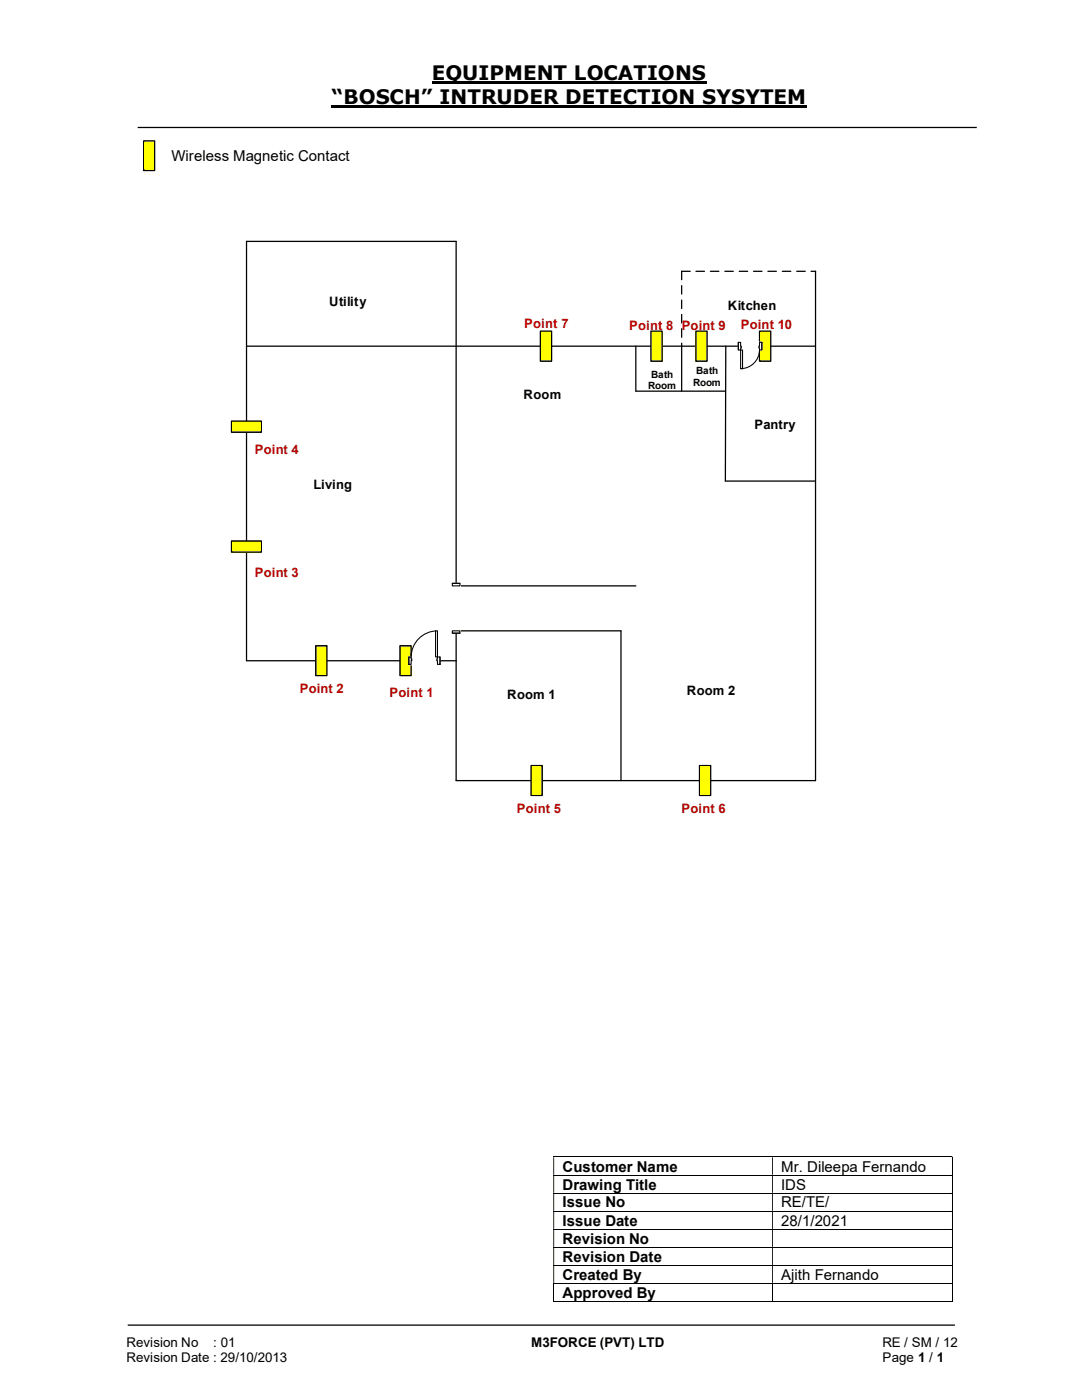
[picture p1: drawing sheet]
<svg xmlns="http://www.w3.org/2000/svg" width="216mm" height="279mm" viewBox="0 0 216 279" stroke-linecap="round" stroke-linejoin="round" font-family="sans-serif">
<path d="M86.1 16.5h54.9M66.2 21.3h94.8" fill="none" stroke="#000" stroke-width=".42"/>
<path d="M27.5 25.4h167.4M162.7 54.1v101.7h-71.7v-107.6h-41.8v83.7h41.8M126.9 69.1v9h17.9M136 69.1v9M144.8 69.1l-.1 26.9h18M91 116.9h35.9M91 125.9h32.9v29.9M25.5 264.5h165" fill="none" stroke="#000" stroke-width=".25"/>
<g fill="none" stroke="#000" stroke-width=".2">
<path d="M110.4 230.9h79.5M110.4 234.5h79.5M110.4 238.1h79.5M190 231v3.4M190 234.6v3.4M190 238.2v3.4M110.4 241.7h79.5M110.4 245.3h79.5M110.4 248.9h79.5M110.4 252.5h79.5M110.4 256.1h79.5M110.4 259.8h43.7"/>
<path d="M110.5 256.2v3.6M154.1 256.2v3.6M154.2 259.8h35.7M190 241.8v3.4M190 245.4v3.4M190 249v3.5M190 252.6v3.4M190 256.2v3.6"/>
</g>
<g fill="#000">
<path d="M189.9 230.8h.2v.2h-.2zM110.4 231h.2v3.4h-.2zM154.1 231h.1v3.4h-.1z" fill-rule="evenodd"/>
<path d="M189.9 234.4h.2v.2h-.2zM110.4 234.6h.2v3.4h-.2zM154.1 234.6h.1v3.4h-.1z" fill-rule="evenodd"/>
<path d="M189.9 238h.2v.2h-.2zM110.4 238.2h.2v3.4h-.2zM154.1 238.2h.1v3.4h-.1z" fill-rule="evenodd"/>
<path d="M189.9 241.6h.2v.2h-.2zM110.4 241.8h.2v3.4h-.2zM154.1 241.8h.1v3.4h-.1z" fill-rule="evenodd"/>
<path d="M189.9 245.2h.2v.2h-.2zM110.4 245.4h.2v3.4h-.2zM154.1 245.4h.1v3.4h-.1z" fill-rule="evenodd"/>
<path d="M189.9 248.8h.2v.2h-.2zM110.4 249h.2v3.5h-.2zM154.1 249h.1v3.5h-.1z" fill-rule="evenodd"/>
<path d="M189.9 252.5h.2v.1h-.2zM110.4 252.6h.2v3.4h-.2zM154.1 252.6h.1v3.4h-.1z" fill-rule="evenodd"/>
</g>
<g fill="#000">
<path d="M189.9 256h.2v.2h-.2zM189.9 259.7h.2v.1h-.2z"/>
<path d="M135.9 54.1l1.8-.1 .1 .1-.1 .2h-1.7zM138.8 54.1l1.8-.1 .1 .1-.1 .2h-1.7zM141.7 54.1l1.7-.1 .2 .1-.2 .2h-1.6zM144.6 54.1l1.7-.1 .1 .1-.1 .2h-1.6zM147.4 54.1l1.8-.1 .1 .1-.1 .2h-1.7zM150.3 54.1l1.8-.1v.1v.2h-1.7zM153.2 54.1l1.7-.1 .1 .1-.1 .2h-1.7zM156 54.1l1.8-.1 .1 .1-.1 .2h-1.7zM158.9 54.1l1.8-.1 .1 .1-.1 .2h-1.7zM161.8 54.1l.9-.1 .2 .1-.2 .2h-.9z"/>
<path d="M135.9 54.1h.2v1.7l-.1 .1-.1-.1zM135.9 56.9l.2 .1v1.7l-.1 .1-.1-.1zM135.9 59.8l.2 .1v1.7l-.1 .1-.1-.1zM135.9 62.7h.2v1.7l-.1 .2-.1-.2zM135.9 65.5l.2 .1v1.7l-.1 .1-.1-.1zM135.9 68.4l.2 .1v.6l-.1 .1-.1-.1z"/>
</g>
<path d="M79.8 128.9h2.2v5.9h-2.2z" fill="#ff0"/>
<path d="M79.8 128.9h2.2v5.9h-2.2z" fill="none" stroke="#000" stroke-width=".25"/>
<path d="M63 128.9h2.2v5.9h-2.2z" fill="#ff0"/>
<path d="M63 128.9h2.2v5.9h-2.2z" fill="none" stroke="#000" stroke-width=".25"/>
<path d="M139.6 152.8h2.2v5.9h-2.2z" fill="#ff0"/>
<path d="M139.6 152.8h2.2v5.9h-2.2z" fill="none" stroke="#000" stroke-width=".25"/>
<path d="M106 152.8h2.2v5.9h-2.2z" fill="#ff0"/>
<path d="M106 152.8h2.2v5.9h-2.2z" fill="none" stroke="#000" stroke-width=".25"/>
<path d="M46.2 84h6v2.3h-6z" fill-rule="evenodd" fill="#ff0"/>
<path d="M46.2 84h6v2.3h-6z" fill="none" stroke="#000" stroke-width=".25"/>
<path d="M46.2 107.9h6v2.3h-6z" fill-rule="evenodd" fill="#ff0"/>
<path d="M49.2 69.1h113.5M46.2 107.9h6v2.3h-6z" fill="none" stroke="#000" stroke-width=".25"/>
<path d="M81.6 131.1h6.2v1.6h-6.2z" fill="#fff"/>
<path d="M81.6 131.1h6.2v1.6h-6.2z" fill="none" stroke="#fff" stroke-width=".21"/>
<path d="M87.3 131.1v1.5h.5v-1.5zM81.6 131.1h.4v1.5h-.4z" fill-rule="evenodd" fill="#fff"/>
<path d="M82 131.5v-.4h-.4v1.5h.4v-.7M87.3 131.5v-.4h.5v1.5h-.5v-.7" fill="none" stroke="#000" stroke-width=".21"/>
<path d="M87.2 131.5v.4h.1v-.4zM82 131.5h.2v.4h-.2z" fill-rule="evenodd" fill="#fff"/>
<path d="M81.6 131.1v1.5M82 131.5h.2v.4h-.2M87.3 131.5h-.1v.4h.1M87.3 125.9a5.2 5.2 0 0 0-5.3 5.2M87.8 131.1v1.5" fill="none" stroke="#000" stroke-width=".21"/>
<path d="M86.9 125.9h.4v5.2h-.4z" fill-rule="evenodd" fill="#fff"/>
<path d="M86.9 125.9h.4v5.2h-.4z" fill="none" stroke="#000" stroke-width=".21"/>
<path d="M151.6 66.1h2.2v6h-2.2z" fill="#ff0"/>
<path d="M151.6 66.1h2.2v6h-2.2z" fill="none" stroke="#000" stroke-width=".25"/>
<path d="M147.3 68.3h4.7v1.6h-4.7z" fill="#fff"/>
<path d="M147.3 68.3h4.7v1.6h-4.7z" fill="none" stroke="#fff" stroke-width=".21"/>
<path d="M147.3 68.3v1.5h.5v-1.5zM151.6 68.3h.4v1.5h-.4z" fill-rule="evenodd" fill="#fff"/>
<path d="M147.8 69.1v-.8h-.5v1.5h.5v-.3M151.6 69.1v-.8h.4v1.5h-.4v-.3" fill="none" stroke="#000" stroke-width=".21"/>
<path d="M147.8 69.1v.4h.1v-.4zM151.4 69.1h.2v.4h-.2z" fill-rule="evenodd" fill="#fff"/>
<path d="M147.3 68.3v1.5M147.8 69.1h.1v.4h-.1M151.6 69.1h-.2v.4h.2M151.6 69.8a3.8 3.8 0 0 1-3.8 3.8M152 68.3v1.5" fill="none" stroke="#000" stroke-width=".21"/>
<path d="M147.8 69.8h.4v3.8h-.4z" fill-rule="evenodd" fill="#fff"/>
<path d="M147.8 69.8h.4v3.8h-.4z" fill="none" stroke="#000" stroke-width=".21"/>
<path d="M138.9 66.1h2.2v6h-2.2z" fill="#ff0"/>
<path d="M138.9 66.1h2.2v6h-2.2z" fill="none" stroke="#000" stroke-width=".25"/>
<path d="M107.8 66.1h2.3v6h-2.3z" fill="#ff0"/>
<path d="M107.8 66.1h2.3v6h-2.3z" fill="none" stroke="#000" stroke-width=".25"/>
<path d="M129.9 66.1h2.2v6h-2.2z" fill="#ff0"/>
<path d="M129.9 66.1h2.2v6h-2.2z" fill="none" stroke="#000" stroke-width=".25"/>
<path d="M90.2 116.4h1.6v10h-1.6z" fill-rule="evenodd" fill="#fff"/>
<path d="M90.2 116.4h1.6v10h-1.6z" fill="none" stroke="#fff" stroke-width=".21"/>
<path d="M90.3 125.9v.5h1.5v-.5zM90.3 116.4h1.5v.5h-1.5z" fill-rule="evenodd" fill="#fff"/>
<path d="M90.3 116.4h1.5v.5h-1.5zM90.3 116.4h1.5M90.3 125.9h1.5v.5h-1.5zM90.3 126.4h1.5" fill="none" stroke="#000" stroke-width=".21"/>
<path d="M28.7 28.1h2.2v5.9h-2.2z" fill="#ff0"/>
<path d="M28.7 28.1h2.2v5.9h-2.2z" fill="none" stroke="#000" stroke-width=".25"/>
<g font-size="4">
<text x="86.1" y="16">EQUIPMENT LOCATIONS</text>
<text x="66.2" y="20.8">“BOSCH” INTRUDER DETECTION SYSYTEM</text>
</g>
<g font-size="3">
<text x="34.2" y="32.1">Wireless Magnetic Contact</text>
<text x="112.3" y="233.8">Customer Name</text>
<text x="155.9" y="233.8">Mr. Dileepa Fernando</text>
<text x="112.3" y="237.4">Drawing Title</text>
<text x="155.9" y="237.4">IDS</text>
<text x="112.3" y="241">Issue No</text>
<text x="112.3" y="244.6">Issue Date</text>
<text x="155.9" y="241">RE/TE/</text>
<text x="155.9" y="244.6">28/1/2021</text>
<text x="112.3" y="248.2">Revision No</text>
<text x="112.3" y="251.8">Revision Date</text>
<text x="112.3" y="255.4">Created By</text>
<text x="155.9" y="255.4">Ajith Fernando</text>
<text x="112.3" y="259">Approved By</text>
</g>
<g font-size="2.7">
<text x="25.2" y="268.8">Revision No</text>
<text x="42.6" y="268.8">: 01</text>
<text x="106" y="268.8">M3FORCE (PVT) LTD</text>
<text x="176.1" y="268.8">RE / SM / 12</text>
<text x="25.2" y="271.8">Revision Date : 29/10/2013</text>
<text x="176.1" y="271.8">Page 1 / 1</text>
</g>
<g font-size="2.6">
<text x="65.7" y="61">Utility</text>
<text x="145.2" y="61.8">Kitchen</text>
<text x="104.5" y="79.7">Room</text>
<text x="150.5" y="85.7">Pantry</text>
<text x="62.5" y="97.7">Living</text>
<text x="101.2" y="139.5">Room 1</text>
<text x="137" y="138.7">Room 2</text>
</g>
<g font-size="2.6" fill="#c00000">
<text x="104.6" y="65.5">Point 7</text>
<text x="125.6" y="65.9">Point 8 Point 9</text>
<text x="147.8" y="65.7">Point 10</text>
<text x="50.8" y="90.6">Point 4</text>
<text x="50.8" y="115.1">Point 3</text>
<text x="59.8" y="138.4">Point 2</text>
<text x="77.7" y="139.1">Point 1</text>
<text x="103.1" y="162.3">Point 5</text>
<text x="136" y="162.3">Point 6</text>
</g>
<g font-size="2">
<text x="129.3" y="77.7">Room</text>
<text x="130" y="75.4">Bath</text>
<text x="138.3" y="77">Room</text>
<text x="138.9" y="74.6">Bath</text>
</g>
</svg>
